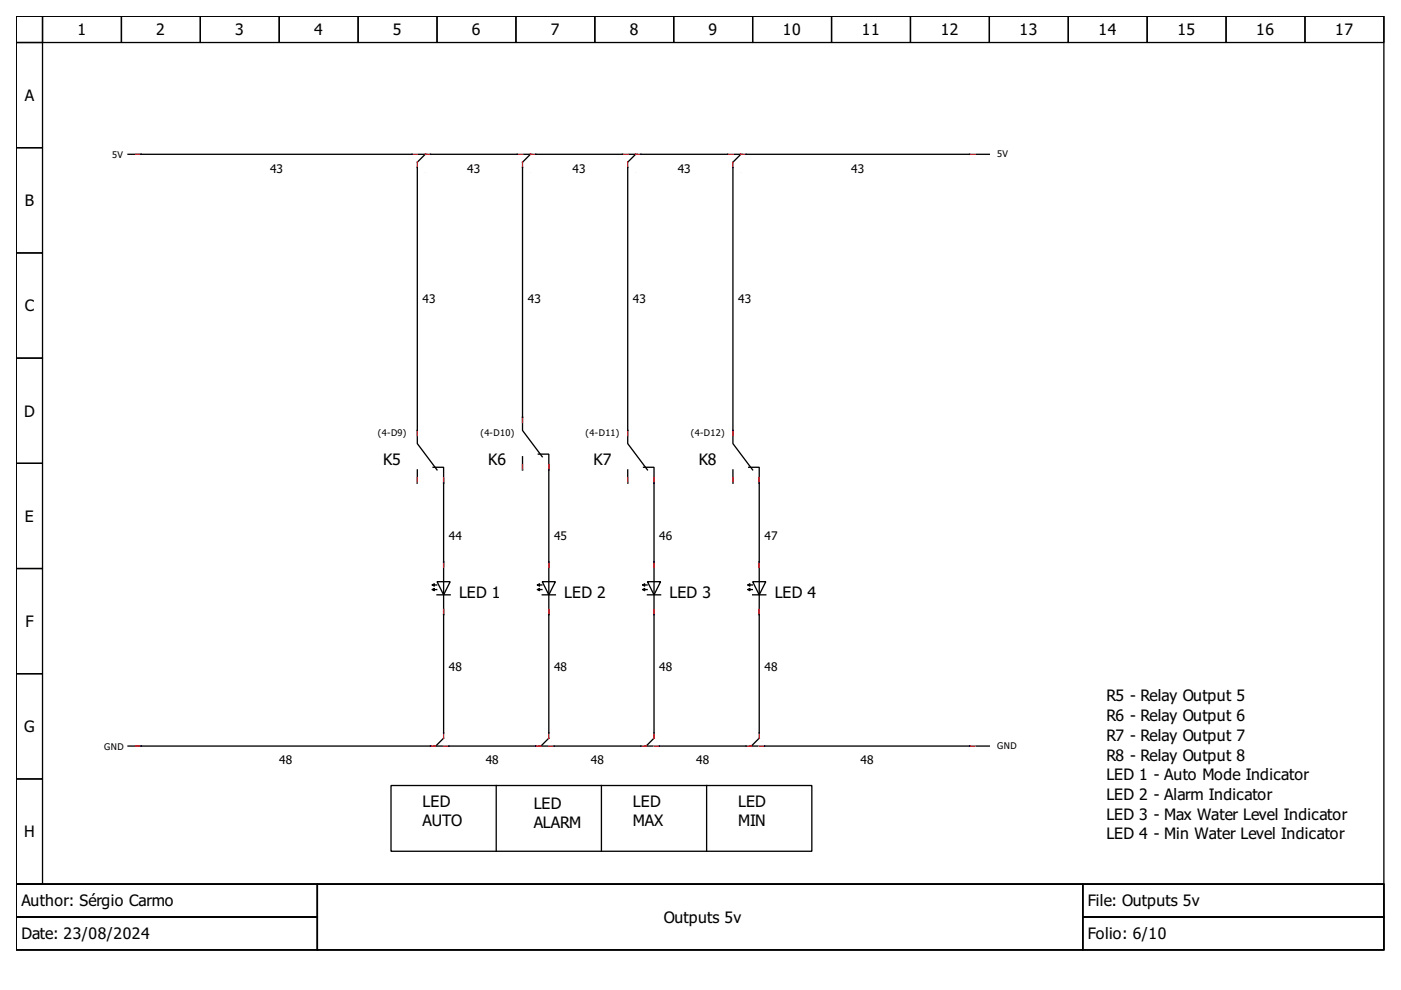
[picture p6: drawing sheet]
<svg xmlns="http://www.w3.org/2000/svg" width="297mm" height="210mm" viewBox="0 0 297 210" stroke-linecap="round" stroke-linejoin="round" font-family="sans-serif">
<g fill="none" stroke="#000" stroke-width=".28">
<path d="M3.4 3.4h290v184.1h-290zM3.4 3.4h5.6v5.6h-5.6zM3.4 9h5.6v22.3h-5.6zM9 3.4h16.7v5.6h-16.7zM25.7 3.4h16.8v5.6h-16.8zM42.5 3.4h16.7v5.6h-16.7zM59.2 3.4h16.7v5.6h-16.7zM75.9 3.4h16.8v5.6h-16.8zM92.7 3.4h16.7v5.6h-16.7zM109.4 3.4h16.7v5.6h-16.7zM126.1 3.4h16.7v5.6h-16.7zM142.8 3.4h16.8v5.6h-16.8z"/>
<path d="M159.6 3.4h16.7v5.6h-16.7zM176.3 3.4h16.7v5.6h-16.7zM193 3.4h16.8v5.6h-16.8zM209.8 3.4h16.7v5.6h-16.7zM226.5 3.4h16.7v5.6h-16.7zM243.2 3.4h16.8v5.6h-16.8zM260 3.4h16.7v5.6h-16.7zM276.7 3.4h16.7v5.6h-16.7zM3.4 31.3h5.6v22.3h-5.6zM87.4 32.7h-60.3M88.5 35.5v58.6l4.2 5.5M88.8 32.7h1.6"/>
<path d="M90.2 32.7l-1.7 1.7M91.3 32.7h18.4M110.8 35.5v55.8l4.2 5.5M111.1 32.7h1.6M112.5 32.7l-1.7 1.7M113.6 32.7h18.4M133.1 35.5v58.6l4.2 5.5M133.4 32.7h1.6M134.8 32.7l-1.7 1.7M135.9 32.7h18.4M155.4 35.5v58.6l4.2 5.5M155.7 32.7h1.6"/>
<path d="M157.1 32.7l-1.7 1.7M158.2 32.7h47.4M207 32.7h2.8M3.4 53.6h5.6v22.3h-5.6zM3.4 75.9h5.6v22.3h-5.6zM3.4 98.2h5.6v22.3h-5.6zM88.5 99.6v2.8M91.8 99.1h2.3v56.3M110.8 96.8v2.8M114.1 96.3h2.3v59.1M133.1 99.6v2.8M136.4 99.1h2.3v56.3"/>
<path d="M155.4 99.6v2.8M158.7 99.1h2.3v56.3M3.4 120.5h5.6v22.3h-5.6zM92.1 125h.5M92.1 124h.5M92.7 123.3h2.7l-1.3 2.8zM92.7 126.1h2.7M114.4 125h.5M114.4 124h.5M115 123.3h2.8l-1.4 2.8zM115 126.1h2.8M136.7 125h.5"/>
<path d="M136.7 124h.5M137.3 123.3h2.8l-1.4 2.8zM137.3 126.1h2.8M159 125h.5M159 124h.5M159.6 123.3h2.8l-1.4 2.8zM159.6 126.1h2.8M3.4 142.8h5.6v22.4h-5.6zM27.1 158.2h64.2M92.1 158.2h1.7M94.1 156.5l-1.7 1.7M95.2 158.2h18.4"/>
<path d="M114.4 158.2h1.7M116.4 156.5l-1.7 1.7M117.5 158.2h18.4M136.7 158.2h1.7M138.7 156.5l-1.7 1.7M139.8 158.2h18.4M159 158.2h1.7M161 156.5l-1.7 1.7M162.1 158.2h43.5M207 158.2h2.8M3.4 165.2h5.6v22.3h-5.6zM82.9 166.5h89.2v14h-89.2z"/>
<path d="M105.2 166.5v14M127.5 166.5v14M149.8 166.5v14M3.4 187.5h290v13.9h-290zM3.4 187.5h63.9v6.9h-63.9zM3.4 194.4h63.9v7h-63.9zM67.3 187.5h162.3v13.9h-162.3zM229.6 187.5h63.8v6.9h-63.8zM229.6 194.4h63.8v7h-63.8z"/>
</g>
<path d="M91.5 124l.6-.3v.6zM91.5 125l.6-.3v.6zM113.9 124l.5-.3v.6zM113.9 125l.5-.3v.6zM136.2 124l.5-.3v.6zM136.2 125l.5-.3v.6zM158.5 124l.5-.3v.6zM158.5 125l.5-.3v.6z" fill="#000" stroke="#000" stroke-width=".21"/>
<g fill="none" stroke="#f00" stroke-width=".28">
<path d="M28.8 32.7h1.1M87.4 32.7h1.1M88.5 34.4v1.1M90.2 32.7h1.1M109.7 32.7h1.1M110.8 34.4v1.1M112.5 32.7h1.1M132 32.7h1.1M133.1 34.4v1.1M134.8 32.7h1.1M154.3 32.7h1.1M155.4 34.4v1.1"/>
<path d="M157.1 32.7h1.1M205.6 32.7h1.1M88.5 91.3v1.1M110.8 88.5v1.1M110.8 98.5v1.1M116.4 98.5v1.1M133.1 91.3v1.1M155.4 91.3v1.1M88.5 101.3v1.1M94.1 101.3v1.1M94.1 119.1v1.2M116.4 119.1v1.2"/>
<path d="M133.1 101.3v1.1M138.7 119.1v1.2M138.7 101.3v1.1M155.4 101.3v1.1M161 119.1v1.2M161 101.3v1.1M94.1 129.2v1.1M116.4 129.2v1.1M138.7 129.2v1.1M161 129.2v1.1M28.8 158.2h1.1M91.3 158.2h1.1"/>
<path d="M94.1 155.4v1.1M94.1 158.2h1.1M113.6 158.2h1.1M116.4 155.4v1.1M116.4 158.2h1.1M135.9 158.2h1.1M138.7 155.4v1.1M138.7 158.2h1.1M158.2 158.2h1.1M161 158.2h1.1M161 155.4v1.1M205.6 158.2h1.1"/>
</g>
<g fill="none" stroke="#00f" stroke-width=".28">
<path d="M29.9 32.7h.1M87.4 32.7h.1M88.5 35.5h.1M91.3 32.7h.1M109.7 32.7h.1M110.8 35.5h.1M113.6 32.7h.1M132 32.7h.1M133.1 35.5h.1M135.9 32.7h.1M154.3 32.7h.1M155.4 35.5h.1"/>
<path d="M158.2 32.7h.1M205.6 32.7h.1M88.5 91.3h.1M110.8 88.5h.1M110.8 99.6h.1M116.4 99.6h.1M133.1 91.3h.1M155.4 91.3h.1M88.5 102.4h.1M94.1 102.4h.1M94.1 119.1h.1M116.4 119.1h.1"/>
<path d="M133.1 102.4h.1M138.7 119.1h.1M138.7 102.4h.1M155.4 102.4h.1M161 119.1h.1M161 102.4h.1M94.1 130.3h.1M116.4 130.3h.1M138.7 130.3h.1M161 130.3h.1M29.9 158.2h.1M91.3 158.2h.1"/>
<path d="M94.1 155.4h.1M95.2 158.2h.1M113.6 158.2h.1M116.4 155.4h.1M117.5 158.2h.1M135.9 158.2h.1M138.7 155.4h.1M139.8 158.2h.1M158.2 158.2h.1M161 155.4h.1M162.1 158.2h.1M205.6 158.2h.1"/>
</g>
<g font-size="3.3">
<text x="16.4" y="7.5">1</text>
<text x="33.1" y="7.5">2</text>
<text x="49.9" y="7.5">3</text>
<text x="66.6" y="7.5">4</text>
<text x="83.3" y="7.5">5</text>
<text x="100" y="7.5">6</text>
<text x="116.8" y="7.5">7</text>
<text x="133.5" y="7.5">8</text>
<text x="150.2" y="7.5">9</text>
<text x="166" y="7.5">10</text>
<text x="182.7" y="7.5">11</text>
<text x="199.4" y="7.5">12</text>
<text x="216.2" y="7.5">13</text>
<text x="232.9" y="7.5">14</text>
<text x="249.6" y="7.5">15</text>
<text x="266.4" y="7.5">16</text>
<text x="283.1" y="7.5">17</text>
<text x="5.3" y="21.4">A</text>
<text x="5.3" y="43.7">B</text>
<text x="5.3" y="66">C</text>
<text x="5.1" y="88.3">D</text>
<text x="81.2" y="98.5">K5</text>
<text x="103.5" y="98.5">K6</text>
<text x="125.8" y="98.5">K7</text>
<text x="148.1" y="98.5">K8</text>
<text x="5.3" y="110.6">E</text>
<text x="97.3" y="126.8">LED 1</text>
<text x="119.6" y="126.8">LED 2</text>
<text x="141.9" y="126.8">LED 3</text>
<text x="164.2" y="126.8">LED 4</text>
<text x="5.4" y="132.9">F</text>
<text x="234.6" y="148.7">R5 - Relay Output 5</text>
<text x="5.1" y="155.3">G</text>
<text x="234.6" y="152.9">R6 - Relay Output 6</text>
<text x="234.6" y="157.1">R7 - Relay Output 7</text>
<text x="234.6" y="161.2">R8 - Relay Output 8</text>
<text x="234.6" y="165.4">LED 1 - Auto Mode Indicator</text>
<text x="89.6" y="171">LED</text>
<text x="113.2" y="171.5">LED</text>
<text x="134.2" y="171">LED</text>
<text x="156.5" y="171">LED</text>
<text x="234.6" y="169.6">LED 2 - Alarm Indicator</text>
<text x="234.6" y="173.8">LED 3 - Max Water Level Indicator</text>
<text x="5.1" y="177.6">H</text>
<text x="89.6" y="175.2">AUTO</text>
<text x="113.2" y="175.6">ALARM</text>
<text x="134.2" y="175.2">MAX</text>
<text x="156.5" y="175.2">MIN</text>
<text x="234.6" y="178">LED 4 - Min Water Level Indicator</text>
<text x="4.6" y="192.2">Author: Sérgio Carmo</text>
<text x="140.8" y="195.7">Outputs 5v</text>
<text x="230.7" y="192.2">File: Outputs 5v</text>
<text x="4.6" y="199.2">Date: 23/08/2024</text>
<text x="230.7" y="199.2">Folio: 6/10</text>
</g>
<g font-size="2.5">
<text x="57.3" y="36.6">43</text>
<text x="99.1" y="36.6">43</text>
<text x="121.4" y="36.6">43</text>
<text x="143.7" y="36.6">43</text>
<text x="180.5" y="36.6">43</text>
<text x="89.6" y="64.2">43</text>
<text x="111.9" y="64.2">43</text>
<text x="134.2" y="64.2">43</text>
<text x="156.5" y="64.2">43</text>
<text x="95.2" y="114.4">44</text>
<text x="117.5" y="114.4">45</text>
<text x="139.8" y="114.4">46</text>
<text x="162.1" y="114.4">47</text>
<text x="95.2" y="142.3">48</text>
<text x="117.5" y="142.3">48</text>
<text x="139.8" y="142.3">48</text>
<text x="162.1" y="142.3">48</text>
<text x="59.2" y="162.1">48</text>
<text x="103" y="162.1">48</text>
<text x="125.3" y="162.1">48</text>
<text x="147.6" y="162.1">48</text>
<text x="182.4" y="162.1">48</text>
</g>
<g font-size="2">
<text x="23.8" y="33.6">5V</text>
<text x="211.4" y="33.3">5V</text>
<text x="80.1" y="92.4">(4-D9)</text>
<text x="101.9" y="92.4">(4-D10)</text>
<text x="124.2" y="92.4">(4-D11)</text>
<text x="146.5" y="92.4">(4-D12)</text>
<text x="22.1" y="159">GND</text>
<text x="211.4" y="158.7">GND</text>
</g>
</svg>
